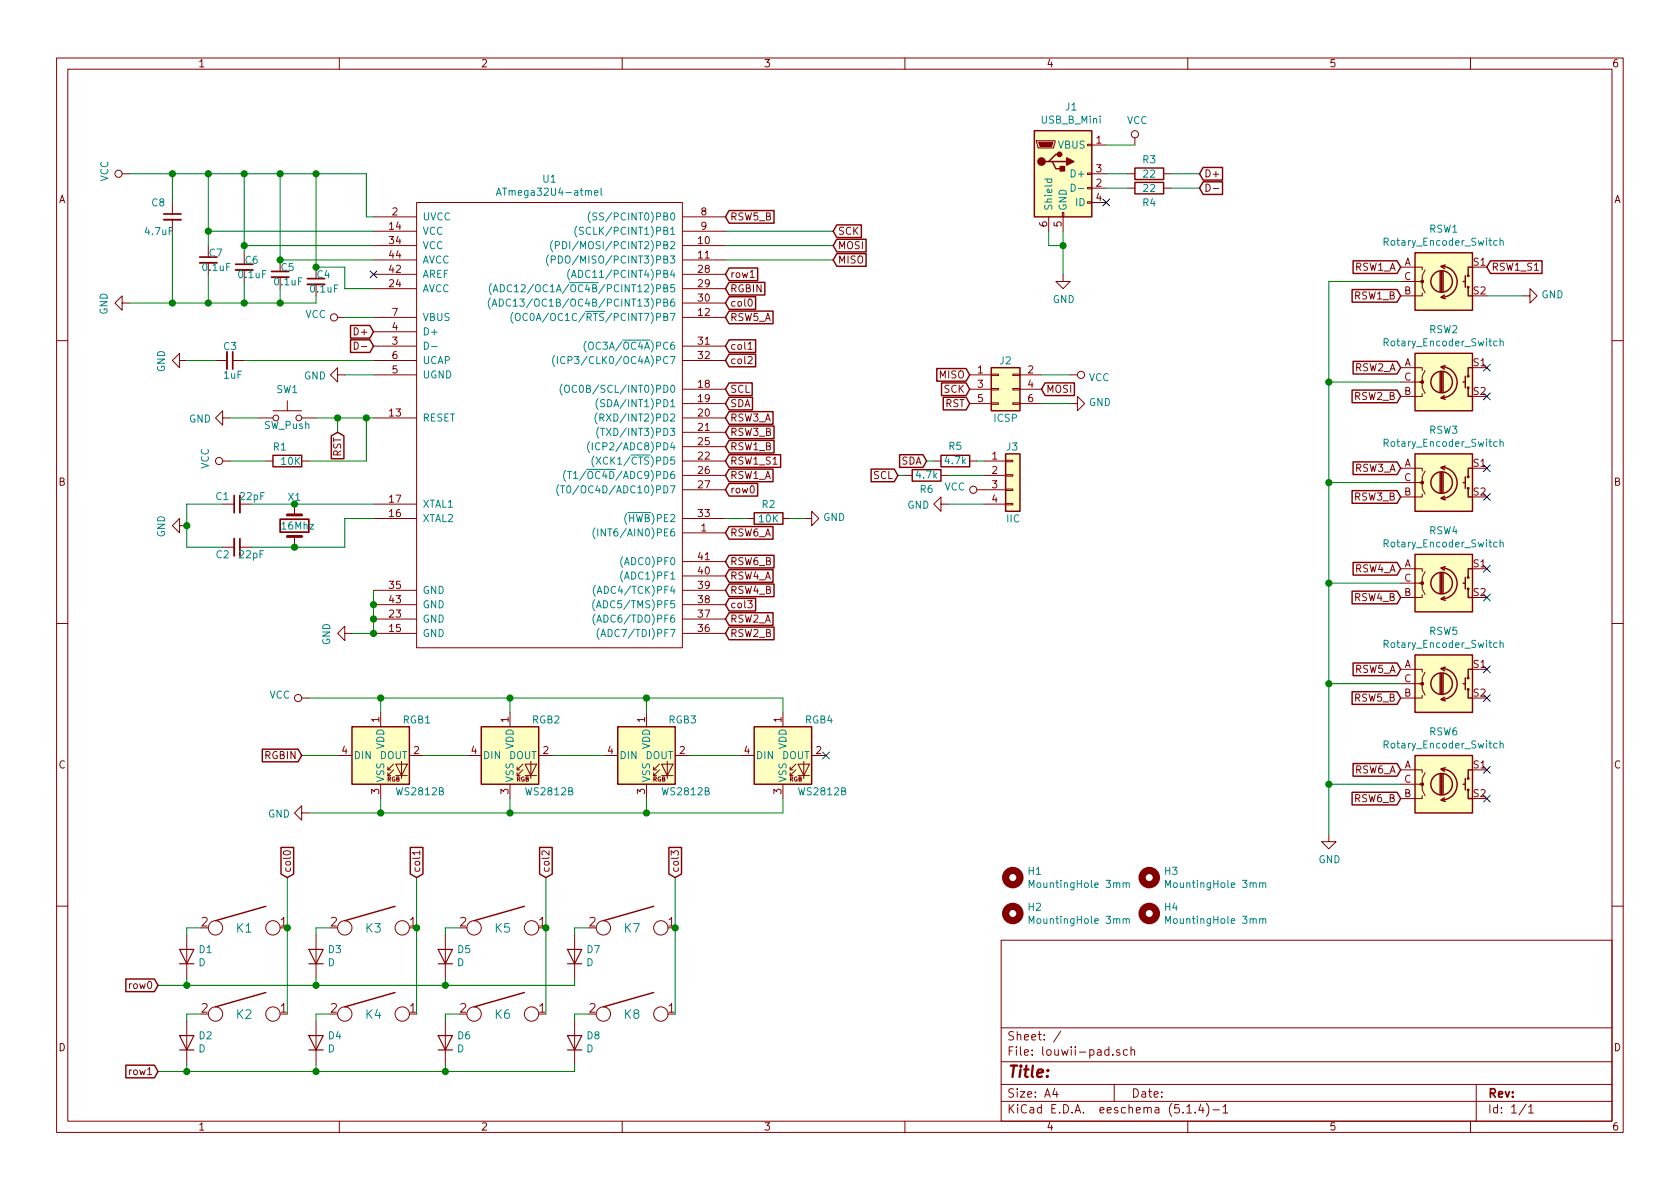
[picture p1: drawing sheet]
EESchema Schematic File Version 4
LIBS:louwii-pad-cache
EELAYER 30 0
EELAYER END
$Descr A4 11693 8268
encoding utf-8
Sheet 1 1
Title ""
Date ""
Rev ""
Comp ""
Comment1 ""
Comment2 ""
Comment3 ""
Comment4 ""
$EndDescr
$Comp
L Device:Crystal X1
U 1 1
P 2050 3650
F 0 "X1" V 1850 3600 50  0000 L CNN
F 1 "16Mhz" V 2050 3550 50  0000 L CNN
F 2 "Crystal:Crystal_HC49-U_Vertical" H 2050 3650 50  0001 C CNN
F 3 "~" H 2050 3650 50  0001 C CNN
	1    2050 3650
	0    1    1    0   
$EndComp
$Comp
L power:GND #PWR0101
U 1 1
P 1300 3650
F 0 "#PWR0101" H 1300 3400 50  0001 C CNN
F 1 "GND" H 1305 3477 50  0000 C CNN
F 2 "" H 1300 3650 50  0001 C CNN
F 3 "" H 1300 3650 50  0001 C CNN
	1    1300 3650
	0    1    1    0   
$EndComp
$Comp
L Device:C_Small C2
U 1 1
P 1650 3800
F 0 "C2" V 1700 3700 50  0000 C CNN
F 1 "22pF" V 1700 3900 50  0000 C CNN
F 2 "Capacitor_THT:C_Disc_D4.3mm_W1.9mm_P5.00mm" H 1650 3800 50  0001 C CNN
F 3 "~" H 1650 3800 50  0001 C CNN
	1    1650 3800
	0    1    1    0   
$EndComp
$Comp
L Device:C_Small C1
U 1 1
P 1650 3500
F 0 "C1" V 1700 3550 50  0000 L CNN
F 1 "22pF" V 1700 3300 50  0000 L CNN
F 2 "Capacitor_THT:C_Disc_D4.3mm_W1.9mm_P5.00mm" H 1650 3500 50  0001 C CNN
F 3 "~" H 1650 3500 50  0001 C CNN
	1    1650 3500
	0    -1   -1   0   
$EndComp
$Comp
L power:VCC #PWR0102
U 1 1
P 7900 1000
F 0 "#PWR0102" H 7900 850 50  0001 C CNN
F 1 "VCC" H 7917 1173 50  0000 C CNN
F 2 "" H 7900 1000 50  0001 C CNN
F 3 "" H 7900 1000 50  0001 C CNN
	1    7900 1000
	1    0    0    -1  
$EndComp
Wire Wire Line
	7700 1000 7900 1000
$Comp
L Device:R R3
U 1 1
P 8000 1200
F 0 "R3" V 7900 1200 50  0000 C CNN
F 1 "22" V 8000 1200 50  0000 C CNN
F 2 "Resistor_THT:R_Axial_DIN0207_L6.3mm_D2.5mm_P10.16mm_Horizontal" V 7930 1200 50  0001 C CNN
F 3 "~" H 8000 1200 50  0001 C CNN
	1    8000 1200
	0    1    1    0   
$EndComp
$Comp
L Device:R R4
U 1 1
P 8000 1300
F 0 "R4" V 8100 1300 50  0000 C CNN
F 1 "22" V 8000 1300 50  0000 C CNN
F 2 "Resistor_THT:R_Axial_DIN0207_L6.3mm_D2.5mm_P10.16mm_Horizontal" V 7930 1300 50  0001 C CNN
F 3 "~" H 8000 1300 50  0001 C CNN
	1    8000 1300
	0    1    1    0   
$EndComp
Wire Wire Line
	7700 1200 7850 1200
Wire Wire Line
	7700 1300 7850 1300
Wire Wire Line
	2050 3500 1750 3500
Wire Wire Line
	1550 3500 1300 3500
Wire Wire Line
	1300 3500 1300 3650
Wire Wire Line
	1550 3800 1300 3800
Wire Wire Line
	1300 3800 1300 3650
Connection ~ 1300 3650
Wire Wire Line
	1750 3800 2050 3800
$Comp
L power:GND #PWR0103
U 1 1
P 7400 1900
F 0 "#PWR0103" H 7400 1650 50  0001 C CNN
F 1 "GND" H 7405 1727 50  0000 C CNN
F 2 "" H 7400 1900 50  0001 C CNN
F 3 "" H 7400 1900 50  0001 C CNN
	1    7400 1900
	1    0    0    -1  
$EndComp
Wire Wire Line
	7300 1600 7300 1700
Wire Wire Line
	7300 1700 7400 1700
Wire Wire Line
	7400 1700 7400 1600
Wire Wire Line
	7400 1700 7400 1900
Connection ~ 7400 1700
$Comp
L Device:C_Small C3
U 1 1
P 1600 2500
F 0 "C3" V 1500 2450 50  0000 L CNN
F 1 "1uF" V 1700 2450 50  0000 L CNN
F 2 "Capacitor_THT:C_Disc_D4.3mm_W1.9mm_P5.00mm" H 1600 2500 50  0001 C CNN
F 3 "~" H 1600 2500 50  0001 C CNN
	1    1600 2500
	0    1    1    0   
$EndComp
$Comp
L power:GND #PWR0104
U 1 1
P 1300 2500
F 0 "#PWR0104" H 1300 2250 50  0001 C CNN
F 1 "GND" H 1305 2327 50  0000 C CNN
F 2 "" H 1300 2500 50  0001 C CNN
F 3 "" H 1300 2500 50  0001 C CNN
	1    1300 2500
	0    1    1    0   
$EndComp
Wire Wire Line
	1500 2500 1300 2500
$Comp
L power:GND #PWR0105
U 1 1
P 5600 3600
F 0 "#PWR0105" H 5600 3350 50  0001 C CNN
F 1 "GND" V 5605 3472 50  0000 R CNN
F 2 "" H 5600 3600 50  0001 C CNN
F 3 "" H 5600 3600 50  0001 C CNN
	1    5600 3600
	0    -1   -1   0   
$EndComp
$Comp
L Device:R R2
U 1 1
P 5350 3600
F 0 "R2" V 5250 3600 50  0000 C CNN
F 1 "10K" V 5350 3600 50  0000 C CNN
F 2 "Resistor_THT:R_Axial_DIN0207_L6.3mm_D2.5mm_P10.16mm_Horizontal" V 5280 3600 50  0001 C CNN
F 3 "~" H 5350 3600 50  0001 C CNN
	1    5350 3600
	0    1    1    0   
$EndComp
Wire Wire Line
	5050 3600 5200 3600
Wire Wire Line
	5500 3600 5600 3600
$Comp
L Switch:SW_Push SW1
U 1 1
P 2000 2900
F 0 "SW1" H 2000 3100 50  0000 C CNN
F 1 "SW_Push" H 2000 2850 50  0000 C CNN
F 2 "Button_Switch_SMD:SW_SPST_TL3342" H 2000 3100 50  0001 C CNN
F 3 "~" H 2000 3100 50  0001 C CNN
	1    2000 2900
	1    0    0    -1  
$EndComp
$Comp
L power:GND #PWR0106
U 1 1
P 1600 2900
F 0 "#PWR0106" H 1600 2650 50  0001 C CNN
F 1 "GND" V 1605 2772 50  0000 R CNN
F 2 "" H 1600 2900 50  0001 C CNN
F 3 "" H 1600 2900 50  0001 C CNN
	1    1600 2900
	0    1    1    0   
$EndComp
Wire Wire Line
	1800 2900 1600 2900
$Comp
L Device:R R1
U 1 1
P 2000 3200
F 0 "R1" V 1900 3200 50  0000 R CNN
F 1 "10K" V 2000 3300 50  0000 R CNN
F 2 "Resistor_THT:R_Axial_DIN0207_L6.3mm_D2.5mm_P10.16mm_Horizontal" V 1930 3200 50  0001 C CNN
F 3 "~" H 2000 3200 50  0001 C CNN
	1    2000 3200
	0    1    1    0   
$EndComp
$Comp
L power:VCC #PWR0107
U 1 1
P 1600 3200
F 0 "#PWR0107" H 1600 3050 50  0001 C CNN
F 1 "VCC" H 1617 3373 50  0000 C CNN
F 2 "" H 1600 3200 50  0001 C CNN
F 3 "" H 1600 3200 50  0001 C CNN
	1    1600 3200
	0    -1   -1   0   
$EndComp
$Comp
L Device:C_Small C4
U 1 1
P 2200 1950
F 0 "C4" H 2200 2000 50  0000 L CNN
F 1 "0.1uF" H 2150 1900 50  0000 L CNN
F 2 "Capacitor_THT:C_Disc_D4.3mm_W1.9mm_P5.00mm" H 2200 1950 50  0001 C CNN
F 3 "~" H 2200 1950 50  0001 C CNN
	1    2200 1950
	1    0    0    -1  
$EndComp
$Comp
L Device:C_Small C5
U 1 1
P 1950 1900
F 0 "C5" H 1950 1950 50  0000 L CNN
F 1 "0.1uF" H 1900 1850 50  0000 L CNN
F 2 "Capacitor_THT:C_Disc_D4.3mm_W1.9mm_P5.00mm" H 1950 1900 50  0001 C CNN
F 3 "~" H 1950 1900 50  0001 C CNN
	1    1950 1900
	1    0    0    -1  
$EndComp
$Comp
L Device:C_Small C6
U 1 1
P 1700 1850
F 0 "C6" H 1700 1900 50  0000 L CNN
F 1 "0.1uF" H 1650 1800 50  0000 L CNN
F 2 "Capacitor_THT:C_Disc_D4.3mm_W1.9mm_P5.00mm" H 1700 1850 50  0001 C CNN
F 3 "~" H 1700 1850 50  0001 C CNN
	1    1700 1850
	1    0    0    -1  
$EndComp
$Comp
L Device:C_Small C7
U 1 1
P 1450 1800
F 0 "C7" H 1450 1850 50  0000 L CNN
F 1 "0.1uF" H 1400 1750 50  0000 L CNN
F 2 "Capacitor_THT:C_Disc_D4.3mm_W1.9mm_P5.00mm" H 1450 1800 50  0001 C CNN
F 3 "~" H 1450 1800 50  0001 C CNN
	1    1450 1800
	1    0    0    -1  
$EndComp
$Comp
L Device:C_Small C8
U 1 1
P 1200 1500
F 0 "C8" H 1050 1600 50  0000 L CNN
F 1 "4.7uF" H 1000 1400 50  0000 L CNN
F 2 "Capacitor_THT:C_Radial_D5.0mm_H7.0mm_P2.00mm" H 1200 1500 50  0001 C CNN
F 3 "~" H 1200 1500 50  0001 C CNN
	1    1200 1500
	1    0    0    -1  
$EndComp
$Comp
L power:VCC #PWR0108
U 1 1
P 2400 2200
F 0 "#PWR0108" H 2400 2050 50  0001 C CNN
F 1 "VCC" V 2418 2327 50  0000 L CNN
F 2 "" H 2400 2200 50  0001 C CNN
F 3 "" H 2400 2200 50  0001 C CNN
	1    2400 2200
	0    -1   -1   0   
$EndComp
$Comp
L power:VCC #PWR0109
U 1 1
P 900 1200
F 0 "#PWR0109" H 900 1050 50  0001 C CNN
F 1 "VCC" H 917 1373 50  0000 C CNN
F 2 "" H 900 1200 50  0001 C CNN
F 3 "" H 900 1200 50  0001 C CNN
	1    900  1200
	0    -1   -1   0   
$EndComp
$Comp
L Device:Rotary_Encoder_Switch RSW1
U 1 1
P 10050 1950
F 0 "RSW1" H 10050 2317 50  0000 C CNN
F 1 "Rotary_Encoder_Switch" H 10050 2226 50  0000 C CNN
F 2 "Rotary_Encoder:RotaryEncoder_Alps_EC11E-Switch_Vertical_H20mm" H 9900 2110 50  0001 C CNN
F 3 "~" H 10050 2210 50  0001 C CNN
	1    10050 1950
	1    0    0    -1  
$EndComp
$Comp
L power:GND #PWR0110
U 1 1
P 9250 5800
F 0 "#PWR0110" H 9250 5550 50  0001 C CNN
F 1 "GND" H 9255 5627 50  0000 C CNN
F 2 "" H 9250 5800 50  0001 C CNN
F 3 "" H 9250 5800 50  0001 C CNN
	1    9250 5800
	1    0    0    -1  
$EndComp
Wire Wire Line
	9250 1950 9250 2650
$Comp
L Device:Rotary_Encoder_Switch RSW2
U 1 1
P 10050 2650
F 0 "RSW2" H 10050 3017 50  0000 C CNN
F 1 "Rotary_Encoder_Switch" H 10050 2926 50  0000 C CNN
F 2 "Rotary_Encoder:RotaryEncoder_Alps_EC11E-Switch_Vertical_H20mm" H 9900 2810 50  0001 C CNN
F 3 "~" H 10050 2910 50  0001 C CNN
	1    10050 2650
	1    0    0    -1  
$EndComp
$Comp
L Device:Rotary_Encoder_Switch RSW3
U 1 1
P 10050 3350
F 0 "RSW3" H 10050 3717 50  0000 C CNN
F 1 "Rotary_Encoder_Switch" H 10050 3626 50  0000 C CNN
F 2 "Rotary_Encoder:RotaryEncoder_Alps_EC11E-Switch_Vertical_H20mm" H 9900 3510 50  0001 C CNN
F 3 "~" H 10050 3610 50  0001 C CNN
	1    10050 3350
	1    0    0    -1  
$EndComp
Wire Wire Line
	9250 2650 9250 3350
Connection ~ 9250 3350
Wire Wire Line
	9250 3350 9250 4050
$Comp
L Device:Rotary_Encoder_Switch RSW4
U 1 1
P 10050 4050
F 0 "RSW4" H 10050 4417 50  0000 C CNN
F 1 "Rotary_Encoder_Switch" H 10050 4326 50  0000 C CNN
F 2 "Rotary_Encoder:RotaryEncoder_Alps_EC11E-Switch_Vertical_H20mm" H 9900 4210 50  0001 C CNN
F 3 "~" H 10050 4310 50  0001 C CNN
	1    10050 4050
	1    0    0    -1  
$EndComp
Wire Wire Line
	9250 4050 9250 4750
$Comp
L Device:Rotary_Encoder_Switch RSW5
U 1 1
P 10050 4750
F 0 "RSW5" H 10050 5117 50  0000 C CNN
F 1 "Rotary_Encoder_Switch" H 10050 5026 50  0000 C CNN
F 2 "Rotary_Encoder:RotaryEncoder_Alps_EC11E-Switch_Vertical_H20mm" H 9900 4910 50  0001 C CNN
F 3 "~" H 10050 5010 50  0001 C CNN
	1    10050 4750
	1    0    0    -1  
$EndComp
Text GLabel 5050 3300 2    50   Input ~ 0
RSW1_A
Text GLabel 5050 3100 2    50   Input ~ 0
RSW1_B
Text GLabel 9750 1850 0    50   Input ~ 0
RSW1_A
Text GLabel 9750 2050 0    50   Input ~ 0
RSW1_B
Text GLabel 5050 4300 2    50   Input ~ 0
RSW2_A
Text GLabel 5050 4400 2    50   Input ~ 0
RSW2_B
Text GLabel 5050 2900 2    50   Input ~ 0
RSW3_A
Text GLabel 5050 3000 2    50   Input ~ 0
RSW3_B
Text GLabel 5050 4000 2    50   Input ~ 0
RSW4_A
Text GLabel 5050 4100 2    50   Input ~ 0
RSW4_B
Connection ~ 9250 4050
Wire Wire Line
	9250 3350 9750 3350
Wire Wire Line
	9250 4050 9750 4050
Wire Wire Line
	9250 4750 9750 4750
Connection ~ 9250 2650
Wire Wire Line
	9250 2650 9750 2650
Wire Wire Line
	9250 1950 9750 1950
Text GLabel 9750 2550 0    50   Input ~ 0
RSW2_A
Text GLabel 9750 2750 0    50   Input ~ 0
RSW2_B
Text GLabel 9750 3250 0    50   Input ~ 0
RSW3_A
Text GLabel 9750 3450 0    50   Input ~ 0
RSW3_B
Text GLabel 9750 3950 0    50   Input ~ 0
RSW4_A
Text GLabel 9750 4150 0    50   Input ~ 0
RSW4_B
Text GLabel 9750 4650 0    50   Input ~ 0
RSW5_A
Text GLabel 9750 4850 0    50   Input ~ 0
RSW5_B
Text GLabel 5050 2200 2    50   Input ~ 0
RSW5_A
Text GLabel 5050 1500 2    50   Input ~ 0
RSW5_B
Wire Wire Line
	9250 4750 9250 5450
Connection ~ 9250 4750
$Comp
L Device:Rotary_Encoder_Switch RSW6
U 1 1
P 10050 5450
F 0 "RSW6" H 10050 5817 50  0000 C CNN
F 1 "Rotary_Encoder_Switch" H 10050 5726 50  0000 C CNN
F 2 "Rotary_Encoder:RotaryEncoder_Alps_EC11E-Switch_Vertical_H20mm" H 9900 5610 50  0001 C CNN
F 3 "~" H 10050 5710 50  0001 C CNN
	1    10050 5450
	1    0    0    -1  
$EndComp
Wire Wire Line
	9750 5450 9250 5450
Connection ~ 9250 5450
Wire Wire Line
	9250 5450 9250 5800
Text GLabel 9750 5350 0    50   Input ~ 0
RSW6_A
Text GLabel 9750 5550 0    50   Input ~ 0
RSW6_B
Text GLabel 5050 3700 2    50   Input ~ 0
RSW6_A
Text GLabel 5050 3900 2    50   Input ~ 0
RSW6_B
$Comp
L keyboard_parts:KEYSW K1
U 1 1
P 1700 6450
F 0 "K1" H 1700 6450 60  0000 C CNN
F 1 "KEYSW" H 1700 6350 60  0001 C CNN
F 2 "Louwii-pad:MX_PCB_100H" H 1700 6450 60  0001 C CNN
F 3 "" H 1700 6450 60  0000 C CNN
	1    1700 6450
	1    0    0    -1  
$EndComp
$Comp
L Device:D D1
U 1 1
P 1300 6650
F 0 "D1" V 1346 6571 50  0000 R CNN
F 1 "D" V 1255 6571 50  0000 R CNN
F 2 "Diode_THT:D_DO-35_SOD27_P7.62mm_Horizontal" H 1300 6650 50  0001 C CNN
F 3 "~" H 1300 6650 50  0001 C CNN
	1    1300 6650
	0    -1   -1   0   
$EndComp
$Comp
L keyboard_parts:KEYSW K2
U 1 1
P 1700 7050
F 0 "K2" H 1700 7050 60  0000 C CNN
F 1 "KEYSW" H 1700 6950 60  0001 C CNN
F 2 "Louwii-pad:MX_PCB_100H" H 1700 7050 60  0001 C CNN
F 3 "" H 1700 7050 60  0000 C CNN
	1    1700 7050
	1    0    0    -1  
$EndComp
$Comp
L Device:D D2
U 1 1
P 1300 7250
F 0 "D2" V 1346 7171 50  0000 R CNN
F 1 "D" V 1255 7171 50  0000 R CNN
F 2 "Diode_THT:D_DO-35_SOD27_P7.62mm_Horizontal" H 1300 7250 50  0001 C CNN
F 3 "~" H 1300 7250 50  0001 C CNN
	1    1300 7250
	0    -1   -1   0   
$EndComp
Wire Wire Line
	2000 6450 2000 7050
$Comp
L keyboard_parts:KEYSW K3
U 1 1
P 2600 6450
F 0 "K3" H 2600 6450 60  0000 C CNN
F 1 "KEYSW" H 2600 6350 60  0001 C CNN
F 2 "Louwii-pad:MX_PCB_100H" H 2600 6450 60  0001 C CNN
F 3 "" H 2600 6450 60  0000 C CNN
	1    2600 6450
	1    0    0    -1  
$EndComp
$Comp
L Device:D D3
U 1 1
P 2200 6650
F 0 "D3" V 2246 6571 50  0000 R CNN
F 1 "D" V 2155 6571 50  0000 R CNN
F 2 "Diode_THT:D_DO-35_SOD27_P7.62mm_Horizontal" H 2200 6650 50  0001 C CNN
F 3 "~" H 2200 6650 50  0001 C CNN
	1    2200 6650
	0    -1   -1   0   
$EndComp
Wire Wire Line
	2300 6450 2200 6450
$Comp
L keyboard_parts:KEYSW K4
U 1 1
P 2600 7050
F 0 "K4" H 2600 7050 60  0000 C CNN
F 1 "KEYSW" H 2600 6950 60  0001 C CNN
F 2 "Louwii-pad:MX_PCB_100H" H 2600 7050 60  0001 C CNN
F 3 "" H 2600 7050 60  0000 C CNN
	1    2600 7050
	1    0    0    -1  
$EndComp
$Comp
L Device:D D4
U 1 1
P 2200 7250
F 0 "D4" V 2246 7171 50  0000 R CNN
F 1 "D" V 2155 7171 50  0000 R CNN
F 2 "Diode_THT:D_DO-35_SOD27_P7.62mm_Horizontal" H 2200 7250 50  0001 C CNN
F 3 "~" H 2200 7250 50  0001 C CNN
	1    2200 7250
	0    -1   -1   0   
$EndComp
Wire Wire Line
	2900 6450 2900 7050
Wire Wire Line
	2200 6450 2200 6500
Wire Wire Line
	1400 6450 1300 6450
Wire Wire Line
	1300 6450 1300 6500
Wire Wire Line
	2300 7050 2200 7050
Wire Wire Line
	2200 7050 2200 7100
Wire Wire Line
	1400 7050 1300 7050
Wire Wire Line
	1300 7050 1300 7100
Wire Wire Line
	2200 6800 2200 6850
Wire Wire Line
	2200 6850 1300 6850
Wire Wire Line
	1300 6800 1300 6850
Connection ~ 1300 6850
Wire Wire Line
	1300 6850 1100 6850
Wire Wire Line
	2200 7400 2200 7450
Wire Wire Line
	2200 7450 1300 7450
Wire Wire Line
	1300 7400 1300 7450
Connection ~ 1300 7450
Wire Wire Line
	1300 7450 1100 7450
$Comp
L keyboard_parts:KEYSW K5
U 1 1
P 3500 6450
F 0 "K5" H 3500 6450 60  0000 C CNN
F 1 "KEYSW" H 3500 6350 60  0001 C CNN
F 2 "Louwii-pad:MX_PCB_100H" H 3500 6450 60  0001 C CNN
F 3 "" H 3500 6450 60  0000 C CNN
	1    3500 6450
	1    0    0    -1  
$EndComp
$Comp
L Device:D D5
U 1 1
P 3100 6650
F 0 "D5" V 3146 6571 50  0000 R CNN
F 1 "D" V 3055 6571 50  0000 R CNN
F 2 "Diode_THT:D_DO-35_SOD27_P7.62mm_Horizontal" H 3100 6650 50  0001 C CNN
F 3 "~" H 3100 6650 50  0001 C CNN
	1    3100 6650
	0    -1   -1   0   
$EndComp
Wire Wire Line
	3200 6450 3100 6450
Wire Wire Line
	3100 6450 3100 6500
Wire Wire Line
	3100 6800 3100 6850
Wire Wire Line
	3100 6850 2200 6850
Connection ~ 2200 6850
$Comp
L keyboard_parts:KEYSW K6
U 1 1
P 3500 7050
F 0 "K6" H 3500 7050 60  0000 C CNN
F 1 "KEYSW" H 3500 6950 60  0001 C CNN
F 2 "Louwii-pad:MX_PCB_100H" H 3500 7050 60  0001 C CNN
F 3 "" H 3500 7050 60  0000 C CNN
	1    3500 7050
	1    0    0    -1  
$EndComp
$Comp
L Device:D D6
U 1 1
P 3100 7250
F 0 "D6" V 3146 7171 50  0000 R CNN
F 1 "D" V 3055 7171 50  0000 R CNN
F 2 "Diode_THT:D_DO-35_SOD27_P7.62mm_Horizontal" H 3100 7250 50  0001 C CNN
F 3 "~" H 3100 7250 50  0001 C CNN
	1    3100 7250
	0    -1   -1   0   
$EndComp
Wire Wire Line
	3200 7050 3100 7050
Wire Wire Line
	3100 7050 3100 7100
Wire Wire Line
	3100 7400 3100 7450
Wire Wire Line
	3100 7450 2200 7450
Connection ~ 2200 7450
Wire Wire Line
	3800 6450 3800 7050
$Comp
L keyboard_parts:KEYSW K7
U 1 1
P 4400 6450
F 0 "K7" H 4400 6450 60  0000 C CNN
F 1 "KEYSW" H 4400 6350 60  0001 C CNN
F 2 "Louwii-pad:MX_PCB_100H" H 4400 6450 60  0001 C CNN
F 3 "" H 4400 6450 60  0000 C CNN
	1    4400 6450
	1    0    0    -1  
$EndComp
$Comp
L Device:D D7
U 1 1
P 4000 6650
F 0 "D7" V 4046 6571 50  0000 R CNN
F 1 "D" V 3955 6571 50  0000 R CNN
F 2 "Diode_THT:D_DO-35_SOD27_P7.62mm_Horizontal" H 4000 6650 50  0001 C CNN
F 3 "~" H 4000 6650 50  0001 C CNN
	1    4000 6650
	0    -1   -1   0   
$EndComp
Wire Wire Line
	4100 6450 4000 6450
Wire Wire Line
	4000 6450 4000 6500
$Comp
L keyboard_parts:KEYSW K8
U 1 1
P 4400 7050
F 0 "K8" H 4400 7050 60  0000 C CNN
F 1 "KEYSW" H 4400 6950 60  0001 C CNN
F 2 "Louwii-pad:MX_PCB_100H" H 4400 7050 60  0001 C CNN
F 3 "" H 4400 7050 60  0000 C CNN
	1    4400 7050
	1    0    0    -1  
$EndComp
$Comp
L Device:D D8
U 1 1
P 4000 7250
F 0 "D8" V 4046 7171 50  0000 R CNN
F 1 "D" V 3955 7171 50  0000 R CNN
F 2 "Diode_THT:D_DO-35_SOD27_P7.62mm_Horizontal" H 4000 7250 50  0001 C CNN
F 3 "~" H 4000 7250 50  0001 C CNN
	1    4000 7250
	0    -1   -1   0   
$EndComp
Wire Wire Line
	4100 7050 4000 7050
Wire Wire Line
	4000 7050 4000 7100
Wire Wire Line
	4000 6800 4000 6850
Wire Wire Line
	4000 6850 3100 6850
Connection ~ 3100 6850
Wire Wire Line
	4000 7400 4000 7450
Wire Wire Line
	4000 7450 3100 7450
Connection ~ 3100 7450
Wire Wire Line
	4700 6450 4700 7050
Text GLabel 1100 6850 0    50   Input ~ 0
row0
Text GLabel 1100 7450 0    50   Input ~ 0
row1
Text GLabel 2000 6100 1    50   Input ~ 0
col0
Text GLabel 2900 6100 1    50   Input ~ 0
col1
Text GLabel 3800 6100 1    50   Input ~ 0
col2
Text GLabel 4700 6100 1    50   Input ~ 0
col3
Wire Wire Line
	4700 6450 4700 6100
Connection ~ 4700 6450
Wire Wire Line
	3800 6450 3800 6100
Connection ~ 3800 6450
Wire Wire Line
	2900 6450 2900 6100
Connection ~ 2900 6450
Wire Wire Line
	2000 6450 2000 6100
Connection ~ 2000 6450
Text GLabel 5050 3400 2    50   Input ~ 0
row0
Text GLabel 5050 1900 2    50   Input ~ 0
row1
Text GLabel 5050 2100 2    50   Input ~ 0
col0
Text GLabel 5050 2500 2    50   Input ~ 0
col2
Text GLabel 5050 2400 2    50   Input ~ 0
col1
Text GLabel 5050 4200 2    50   Input ~ 0
col3
Text GLabel 5050 2700 2    50   Input ~ 0
SCL
Text GLabel 5050 2800 2    50   Input ~ 0
SDA
Text GLabel 10350 1850 2    50   Input ~ 0
RSW1_S1
$Comp
L power:GND #PWR0111
U 1 1
P 10600 2050
F 0 "#PWR0111" H 10600 1800 50  0001 C CNN
F 1 "GND" V 10605 1922 50  0000 R CNN
F 2 "" H 10600 2050 50  0001 C CNN
F 3 "" H 10600 2050 50  0001 C CNN
	1    10600 2050
	0    -1   -1   0   
$EndComp
Wire Wire Line
	10600 2050 10350 2050
Text GLabel 5050 3200 2    50   Input ~ 0
RSW1_S1
$Comp
L power:GND #PWR0112
U 1 1
P 900 2100
F 0 "#PWR0112" H 900 1850 50  0001 C CNN
F 1 "GND" H 905 1927 50  0000 C CNN
F 2 "" H 900 2100 50  0001 C CNN
F 3 "" H 900 2100 50  0001 C CNN
	1    900  2100
	0    1    1    0   
$EndComp
$Comp
L atmega32u4-atmel:ATmega32U4-atmel U1
U 1 1
P 3850 3050
F 0 "U1" H 3825 4865 50  0000 C CNN
F 1 "ATmega32U4-atmel" H 3825 4774 50  0000 C CNN
F 2 "Package_QFP:TQFP-44_10x10mm_P0.8mm" H 5050 4150 50  0001 C CNN
F 3 "" H 5050 4150 50  0001 C CNN
	1    3850 3050
	1    0    0    -1  
$EndComp
Wire Wire Line
	1850 3200 1600 3200
Wire Wire Line
	2600 2500 1700 2500
Wire Wire Line
	2600 2200 2400 2200
NoConn ~ 2600 1900
$Comp
L power:GND #PWR0113
U 1 1
P 2450 4400
F 0 "#PWR0113" H 2450 4150 50  0001 C CNN
F 1 "GND" H 2455 4227 50  0000 C CNN
F 2 "" H 2450 4400 50  0001 C CNN
F 3 "" H 2450 4400 50  0001 C CNN
	1    2450 4400
	0    1    1    0   
$EndComp
Wire Wire Line
	2600 4400 2450 4400
Wire Wire Line
	2600 4300 2600 4400
Connection ~ 2600 4400
Wire Wire Line
	2600 4200 2600 4300
Connection ~ 2600 4300
Wire Wire Line
	2600 4100 2600 4200
Connection ~ 2600 4200
$Comp
L power:GND #PWR0114
U 1 1
P 2400 2600
F 0 "#PWR0114" H 2400 2350 50  0001 C CNN
F 1 "GND" V 2405 2472 50  0000 R CNN
F 2 "" H 2400 2600 50  0001 C CNN
F 3 "" H 2400 2600 50  0001 C CNN
	1    2400 2600
	0    1    1    0   
$EndComp
Wire Wire Line
	2600 2600 2400 2600
Text GLabel 2600 2300 0    50   Input ~ 0
D+
Text GLabel 2600 2400 0    50   Input ~ 0
D-
Wire Wire Line
	2600 3500 2050 3500
Connection ~ 2050 3500
Wire Wire Line
	2050 3800 2400 3800
Wire Wire Line
	2400 3800 2400 3600
Wire Wire Line
	2400 3600 2600 3600
Connection ~ 2050 3800
Wire Wire Line
	8150 1200 8350 1200
Wire Wire Line
	8150 1300 8350 1300
Text GLabel 8350 1200 2    50   Input ~ 0
D+
Text GLabel 8350 1300 2    50   Input ~ 0
D-
Wire Wire Line
	2600 1500 2550 1500
Wire Wire Line
	2550 1500 2550 1200
Wire Wire Line
	2600 1800 1950 1800
Wire Wire Line
	1950 1800 1950 1200
Connection ~ 1950 1200
Wire Wire Line
	1950 1200 1700 1200
Wire Wire Line
	2600 1700 1700 1700
Wire Wire Line
	1700 1700 1700 1200
Connection ~ 1700 1200
Wire Wire Line
	1450 1600 1450 1200
Wire Wire Line
	1450 1600 2600 1600
Connection ~ 1450 1200
Wire Wire Line
	1450 1200 1700 1200
Wire Wire Line
	1200 1400 1200 1200
Wire Wire Line
	1200 1600 1200 2100
Wire Wire Line
	1450 1600 1450 1700
Connection ~ 1450 1600
Wire Wire Line
	1450 1900 1450 2100
Wire Wire Line
	1450 2100 1700 2100
Connection ~ 1450 2100
Wire Wire Line
	1700 1700 1700 1750
Connection ~ 1700 1700
Wire Wire Line
	1700 1950 1700 2100
Connection ~ 1700 2100
Wire Wire Line
	1700 2100 1950 2100
Connection ~ 1950 1800
Wire Wire Line
	1950 2000 1950 2100
Connection ~ 1950 2100
Wire Wire Line
	1950 1200 2200 1200
Wire Wire Line
	2200 2100 2200 2050
Wire Wire Line
	1950 2100 2200 2100
Wire Wire Line
	2600 2000 2400 2000
Wire Wire Line
	2400 2000 2400 1850
Wire Wire Line
	2400 1850 2200 1850
Wire Wire Line
	2200 1850 2200 1200
Connection ~ 2200 1850
Connection ~ 2200 1200
Wire Wire Line
	2200 1200 2550 1200
Text GLabel 5800 1800 2    50   Input ~ 0
MISO
Text GLabel 5800 1600 2    50   Input ~ 0
SCK
Text GLabel 5800 1700 2    50   Input ~ 0
MOSI
Wire Wire Line
	5050 1800 5800 1800
Wire Wire Line
	5050 1700 5800 1700
$Comp
L LED:WS2812B RGB1
U 1 1
P 2650 5250
F 0 "RGB1" H 2800 5500 50  0000 L CNN
F 1 "WS2812B" H 2750 5000 50  0000 L CNN
F 2 "keyboard_parts:WS2812b" H 2700 4950 50  0001 L TNN
F 3 "https://cdn-shop.adafruit.com/datasheets/WS2812B.pdf" H 2750 4875 50  0001 L TNN
	1    2650 5250
	1    0    0    -1  
$EndComp
Text GLabel 2100 5250 0    50   Input ~ 0
RGBIN
$Comp
L power:VCC #PWR0115
U 1 1
P 2150 4850
F 0 "#PWR0115" H 2150 4700 50  0001 C CNN
F 1 "VCC" V 2168 4977 50  0000 L CNN
F 2 "" H 2150 4850 50  0001 C CNN
F 3 "" H 2150 4850 50  0001 C CNN
	1    2150 4850
	0    -1   -1   0   
$EndComp
$Comp
L power:GND #PWR0116
U 1 1
P 2150 5650
F 0 "#PWR0116" H 2150 5400 50  0001 C CNN
F 1 "GND" V 2155 5522 50  0000 R CNN
F 2 "" H 2150 5650 50  0001 C CNN
F 3 "" H 2150 5650 50  0001 C CNN
	1    2150 5650
	0    1    1    0   
$EndComp
Wire Wire Line
	2650 4950 2650 4850
Wire Wire Line
	2650 4850 2150 4850
Wire Wire Line
	2650 5550 2650 5650
Wire Wire Line
	2650 5650 2150 5650
$Comp
L LED:WS2812B RGB2
U 1 1
P 3550 5250
F 0 "RGB2" H 3700 5500 50  0000 L CNN
F 1 "WS2812B" H 3650 5000 50  0000 L CNN
F 2 "keyboard_parts:WS2812b" H 3600 4950 50  0001 L TNN
F 3 "https://cdn-shop.adafruit.com/datasheets/WS2812B.pdf" H 3650 4875 50  0001 L TNN
	1    3550 5250
	1    0    0    -1  
$EndComp
Wire Wire Line
	3550 4950 3550 4850
Wire Wire Line
	3550 4850 2650 4850
Connection ~ 2650 4850
Wire Wire Line
	3550 5550 3550 5650
Wire Wire Line
	3550 5650 2650 5650
Connection ~ 2650 5650
Wire Wire Line
	2950 5250 3250 5250
$Comp
L LED:WS2812B RGB3
U 1 1
P 4500 5250
F 0 "RGB3" H 4650 5500 50  0000 L CNN
F 1 "WS2812B" H 4600 5000 50  0000 L CNN
F 2 "keyboard_parts:WS2812b" H 4550 4950 50  0001 L TNN
F 3 "https://cdn-shop.adafruit.com/datasheets/WS2812B.pdf" H 4600 4875 50  0001 L TNN
	1    4500 5250
	1    0    0    -1  
$EndComp
Wire Wire Line
	3850 5250 4200 5250
Wire Wire Line
	4500 4950 4500 4850
Wire Wire Line
	4500 4850 3550 4850
Connection ~ 3550 4850
Wire Wire Line
	3550 5650 4500 5650
Wire Wire Line
	4500 5650 4500 5550
Connection ~ 3550 5650
$Comp
L LED:WS2812B RGB4
U 1 1
P 5450 5250
F 0 "RGB4" H 5600 5500 50  0000 L CNN
F 1 "WS2812B" H 5550 5000 50  0000 L CNN
F 2 "keyboard_parts:WS2812b" H 5500 4950 50  0001 L TNN
F 3 "https://cdn-shop.adafruit.com/datasheets/WS2812B.pdf" H 5550 4875 50  0001 L TNN
	1    5450 5250
	1    0    0    -1  
$EndComp
Wire Wire Line
	4500 5650 5450 5650
Wire Wire Line
	5450 5650 5450 5550
Connection ~ 4500 5650
Wire Wire Line
	4500 4850 5450 4850
Wire Wire Line
	5450 4850 5450 4950
Connection ~ 4500 4850
Wire Wire Line
	4800 5250 5150 5250
Text GLabel 5050 2000 2    50   Input ~ 0
RGBIN
$Comp
L Connector_Generic:Conn_02x03_Odd_Even J2
U 1 1
P 6950 2700
F 0 "J2" H 7000 2900 50  0000 C CNN
F 1 "ICSP" H 7000 2500 50  0000 C CNN
F 2 "Connector_PinHeader_2.54mm:PinHeader_2x03_P2.54mm_Vertical" H 6950 2700 50  0001 C CNN
F 3 "~" H 6950 2700 50  0001 C CNN
	1    6950 2700
	1    0    0    -1  
$EndComp
$Comp
L Connector_Generic:Conn_01x04 J3
U 1 1
P 7050 3300
F 0 "J3" H 7000 3500 50  0000 L CNN
F 1 "IIC" H 7000 3000 50  0000 L CNN
F 2 "Connector_PinHeader_2.54mm:PinHeader_1x04_P2.54mm_Vertical" H 7050 3300 50  0001 C CNN
F 3 "~" H 7050 3300 50  0001 C CNN
	1    7050 3300
	1    0    0    -1  
$EndComp
Text GLabel 6450 3200 0    50   Input ~ 0
SDA
Text GLabel 6250 3300 0    50   Input ~ 0
SCL
Wire Wire Line
	5800 1600 5050 1600
Text GLabel 6750 2600 0    50   Input ~ 0
MISO
Text GLabel 6750 2700 0    50   Input ~ 0
SCK
Text GLabel 2350 3000 3    50   Input ~ 0
RST
Text GLabel 6750 2800 0    50   Input ~ 0
RST
$Comp
L power:VCC #PWR0117
U 1 1
P 7450 2600
F 0 "#PWR0117" H 7450 2450 50  0001 C CNN
F 1 "VCC" V 7467 2728 50  0000 L CNN
F 2 "" H 7450 2600 50  0001 C CNN
F 3 "" H 7450 2600 50  0001 C CNN
	1    7450 2600
	0    1    1    0   
$EndComp
Wire Wire Line
	7250 2600 7450 2600
Text GLabel 7250 2700 2    50   Input ~ 0
MOSI
$Comp
L power:GND #PWR0118
U 1 1
P 7450 2800
F 0 "#PWR0118" H 7450 2550 50  0001 C CNN
F 1 "GND" V 7455 2672 50  0000 R CNN
F 2 "" H 7450 2800 50  0001 C CNN
F 3 "" H 7450 2800 50  0001 C CNN
	1    7450 2800
	0    -1   -1   0   
$EndComp
Wire Wire Line
	7450 2800 7250 2800
Wire Wire Line
	2200 2900 2350 2900
Wire Wire Line
	2550 2900 2550 3200
Wire Wire Line
	2550 3200 2150 3200
Connection ~ 2550 2900
Wire Wire Line
	2550 2900 2600 2900
Wire Wire Line
	2350 3000 2350 2900
Connection ~ 2350 2900
Wire Wire Line
	2350 2900 2550 2900
$Comp
L Device:R R5
U 1 1
P 6650 3200
F 0 "R5" V 6750 3200 50  0000 C CNN
F 1 "4.7k" V 6650 3200 50  0000 C CNN
F 2 "Resistor_THT:R_Axial_DIN0207_L6.3mm_D2.5mm_P10.16mm_Horizontal" V 6580 3200 50  0001 C CNN
F 3 "~" H 6650 3200 50  0001 C CNN
	1    6650 3200
	0    -1   -1   0   
$EndComp
Wire Wire Line
	6850 3200 6800 3200
Wire Wire Line
	6500 3200 6450 3200
$Comp
L Device:R R6
U 1 1
P 6450 3300
F 0 "R6" V 6350 3300 50  0000 C CNN
F 1 "4.7k" V 6450 3300 50  0000 C CNN
F 2 "Resistor_THT:R_Axial_DIN0207_L6.3mm_D2.5mm_P10.16mm_Horizontal" V 6380 3300 50  0001 C CNN
F 3 "~" H 6450 3300 50  0001 C CNN
	1    6450 3300
	0    -1   -1   0   
$EndComp
Wire Wire Line
	6850 3300 6600 3300
Wire Wire Line
	6300 3300 6250 3300
$Comp
L Mechanical:MountingHole H2
U 1 1
P 7050 6350
F 0 "H2" H 7150 6396 50  0000 L CNN
F 1 "MountingHole 3mm" H 7150 6305 50  0000 L CNN
F 2 "MountingHole:MountingHole_3.2mm_M3_ISO7380_Pad" H 7050 6350 50  0001 C CNN
F 3 "~" H 7050 6350 50  0001 C CNN
	1    7050 6350
	1    0    0    -1  
$EndComp
$Comp
L Mechanical:MountingHole H1
U 1 1
P 7050 6100
F 0 "H1" H 7150 6146 50  0000 L CNN
F 1 "MountingHole 3mm" H 7150 6055 50  0000 L CNN
F 2 "MountingHole:MountingHole_3.2mm_M3_ISO7380_Pad" H 7050 6100 50  0001 C CNN
F 3 "~" H 7050 6100 50  0001 C CNN
	1    7050 6100
	1    0    0    -1  
$EndComp
$Comp
L Mechanical:MountingHole H3
U 1 1
P 8000 6100
F 0 "H3" H 8100 6146 50  0000 L CNN
F 1 "MountingHole 3mm" H 8100 6055 50  0000 L CNN
F 2 "MountingHole:MountingHole_3.2mm_M3_ISO7380_Pad" H 8000 6100 50  0001 C CNN
F 3 "~" H 8000 6100 50  0001 C CNN
	1    8000 6100
	1    0    0    -1  
$EndComp
$Comp
L Mechanical:MountingHole H4
U 1 1
P 8000 6350
F 0 "H4" H 8100 6396 50  0000 L CNN
F 1 "MountingHole 3mm" H 8100 6305 50  0000 L CNN
F 2 "MountingHole:MountingHole_3.2mm_M3_ISO7380_Pad" H 8000 6350 50  0001 C CNN
F 3 "~" H 8000 6350 50  0001 C CNN
	1    8000 6350
	1    0    0    -1  
$EndComp
Wire Wire Line
	2350 5250 2100 5250
$Comp
L Connector:USB_B_Mini J1
U 1 1
P 7400 1200
F 0 "J1" H 7457 1667 50  0000 C CNN
F 1 "USB_B_Mini" H 7457 1576 50  0000 C CNN
F 2 "Connector_USB:USB_Mini-B_Lumberg_2486_01_Horizontal" H 7550 1150 50  0001 C CNN
F 3 "~" H 7550 1150 50  0001 C CNN
	1    7400 1200
	1    0    0    -1  
$EndComp
NoConn ~ 10350 2550
NoConn ~ 10350 2750
NoConn ~ 10350 3250
NoConn ~ 10350 3450
NoConn ~ 10350 3950
NoConn ~ 10350 4150
NoConn ~ 10350 4650
NoConn ~ 10350 4850
NoConn ~ 10350 5350
NoConn ~ 10350 5550
NoConn ~ 7700 1400
NoConn ~ 5750 5250
$Comp
L power:GND #PWR0119
U 1 1
P 6600 3500
F 0 "#PWR0119" H 6600 3250 50  0001 C CNN
F 1 "GND" V 6605 3372 50  0000 R CNN
F 2 "" H 6600 3500 50  0001 C CNN
F 3 "" H 6600 3500 50  0001 C CNN
	1    6600 3500
	0    1    1    0   
$EndComp
Wire Wire Line
	6850 3500 6600 3500
$Comp
L power:VCC #PWR0120
U 1 1
P 6850 3400
F 0 "#PWR0120" H 6850 3250 50  0001 C CNN
F 1 "VCC" V 6867 3528 50  0000 L CNN
F 2 "" H 6850 3400 50  0001 C CNN
F 3 "" H 6850 3400 50  0001 C CNN
	1    6850 3400
	0    -1   -1   0   
$EndComp
Wire Wire Line
	900  1200 1200 1200
Connection ~ 1200 1200
Wire Wire Line
	1200 1200 1450 1200
Wire Wire Line
	900  2100 1200 2100
Connection ~ 1200 2100
Wire Wire Line
	1200 2100 1450 2100
$EndSCHEMATC
